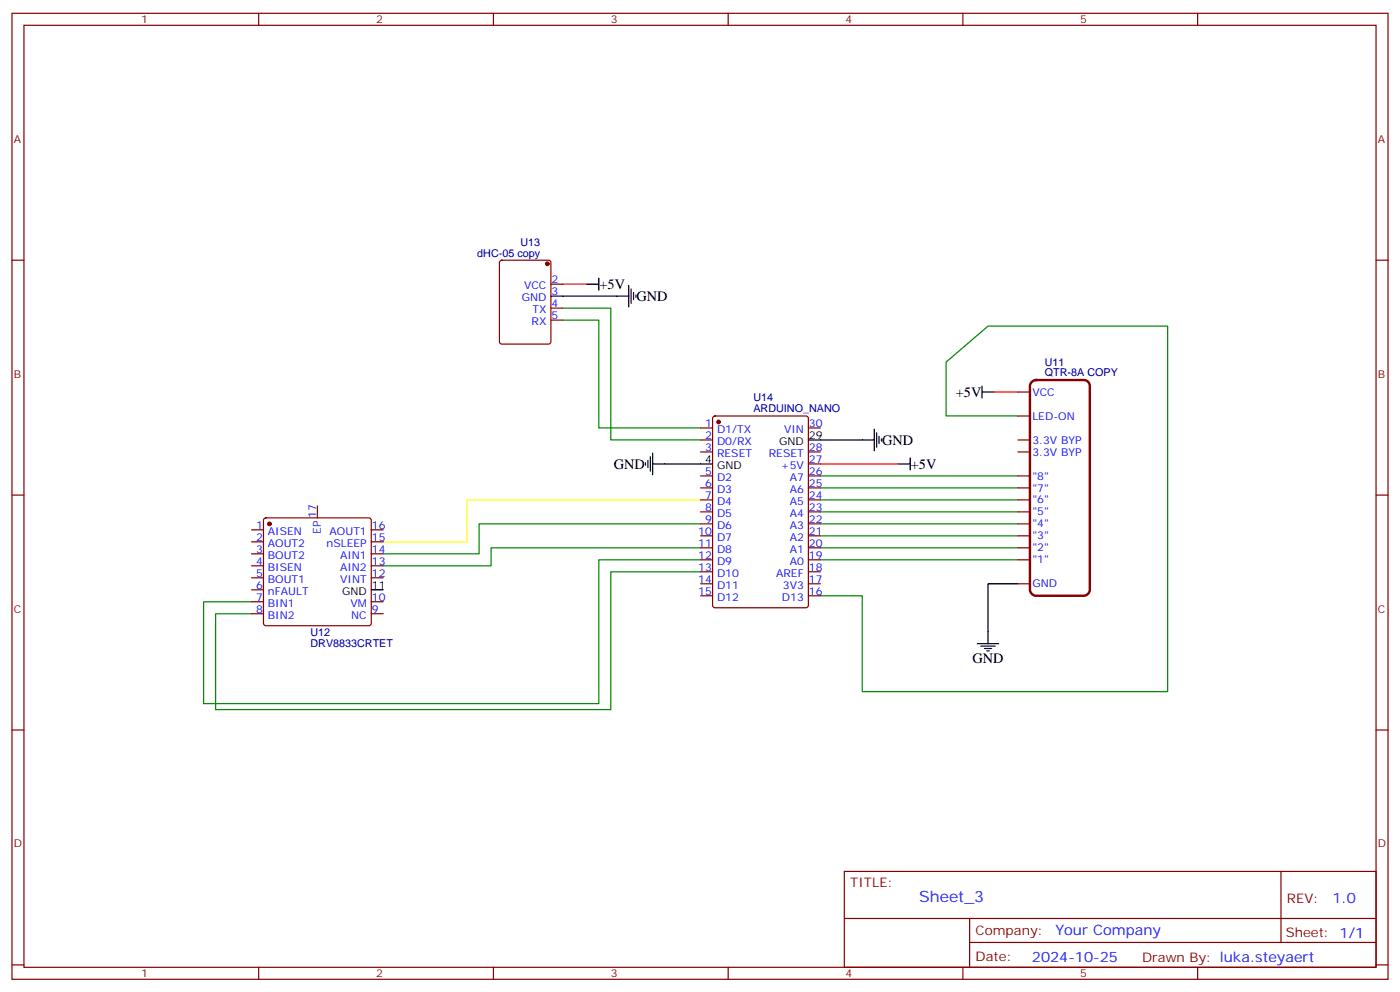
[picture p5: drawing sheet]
<svg xmlns="http://www.w3.org/2000/svg" width="412mm" height="292mm" viewBox="0 0 412 292" stroke-linecap="round" stroke-linejoin="round" font-family="sans-serif">
<g fill="none" stroke="#870000" stroke-width=".35">
<path d="M3.5 3.9h405.4v284.4h-405.4zM7.1 7.4h398.2v277.3h-398.2zM76.2 3.9v3.5M145.3 3.9v3.5M214.5 3.9v3.5M283.6 3.9v3.5M352.8 3.9v3.5M3.5 76.6h3.6M147.3 76.8l.5-.2h13.8l.6 .4 .1 23.6-.5 .6-14 .1-.6-.5-.1-23.5zM405.3 76.6h3.6M162.3 83.6h3.5M162.3 90.7h3.5"/>
<path d="M162.3 94.2h3.5M299.9 115.4h3.5M206.4 133h3.5M206.4 129.5h3.5M206.4 126h3.5M210.1 122.7l.5-.3h26.8l.7 .5v55.3l-.4 .6-27.1 .1-.6-.5-.1-55.2zM238.1 133h3.6M238.1 126h3.6M238.1 136.6h3.6M299.9 133h3.5M299.9 129.5h3.5M299.9 122.4h3.5"/>
<path d="M3.5 145.7h3.6M74.1 156h3.5M74.1 159.5h3.5M77.8 152.6l.5-.2h30.4l.5 .2 .2 .5v30.4l-.3 .5-.4 .2h-30.4l-.5-.2-.2-.5v-30.4zM93.5 148.9v3.5M109.4 156h3.5M109.4 159.5h3.5M206.4 157.7h3.5M206.4 154.2h3.5M206.4 150.7h3.5M206.4 147.1h3.5M206.4 143.6h3.5"/>
<path d="M206.4 140.1h3.5M238.1 157.7h3.6M238.1 154.2h3.6M238.1 150.7h3.6M238.1 147.1h3.6M238.1 143.6h3.6M238.1 140.1h3.6M299.9 157.7h3.5M299.9 154.2h3.5M299.9 150.7h3.5M299.9 147.1h3.5M299.9 143.6h3.5"/>
<path d="M299.9 140.1h3.5M405.3 145.7h3.6M74.1 163h3.5M74.1 166.5h3.5M74.1 170.1h3.5M74.1 173.6h3.5M74.1 177.1h3.5M109.4 163h3.5M109.4 166.5h3.5M109.4 170.1h3.5M109.4 177.1h3.5M206.4 171.8h3.5"/>
<path d="M206.4 164.8h3.5M206.4 161.3h3.5M206.4 168.3h3.5M206.4 175.4h3.5M238.1 171.8h3.6M238.1 164.8h3.6M238.1 161.3h3.6M238.1 168.3h3.6M238.1 175.4h3.6M299.9 171.8h3.5M299.9 164.8h3.5M299.9 161.3h3.5"/>
<path d="M74.1 180.7h3.5M109.4 180.7h3.5M3.5 214.9h3.6M405.3 214.9h3.6M248.7 256.5h156.6v28.2h-156.6zM377.3 256.5v20.9M248.7 270.4h156.5M285.6 277.4h119.6M285.6 270.4v14.1M3.5 284h3.6M76.2 284.7v3.6M145.3 284.7v3.6"/>
<path d="M214.5 284.7v3.6M283.6 284.7v3.6M352.8 284.7v3.6M405.3 284h3.6"/>
</g>
<g fill="none" stroke="#008700" stroke-width=".35">
<path d="M165.8 90.7h14.1v38.8h26.5M165.8 94.2h10.6v31.8h30M299.9 122.4h-21.2v-15.8l12.3-10.6h53v107.6h-90v-28.2h-12.3M206.4 154.2h-65.3v8.8h-28.2M241.7 140.1h58.2M241.7 143.6h58.2M241.7 147.1h58.2M241.7 150.7h58.2M241.7 154.2h58.2M241.7 157.7h58.2M206.4 161.3h-61.8v5.2h-31.7M206.4 168.3h-26.5v40.6h-116.4v-28.2h10.6"/>
<path d="M206.4 164.8h-30v42.3h-116.4v-30h14.1M241.7 161.3h58.2M241.7 164.8h58.2"/>
</g>
<path d="M206.4 147.1h-68.8v12.4h-24.7" fill="none" stroke="#ff0" stroke-width=".35"/>
<path d="M165.8 83.6h7.1M292.8 115.4h7.1M241.7 136.6h22.9" fill="none" stroke="#f00" stroke-width=".35"/>
<g fill="none" stroke="#000" stroke-width=".35">
<path d="M162.3 87.2h22.9M172.9 83.6h3.5M176.4 81.9v3.5M185.2 84v6.3M185.9 85.1v4.2M186.6 86.1v2.1M187.3 86.8v.7M289.3 115.4h3.5M289.3 113.6v3.6M190.1 136.2v.7M190.9 135.5v2.1M191.6 134.4v4.3"/>
<path d="M192.3 136.6h17.6M192.3 133.4v6.3M238.1 129.5h19.4M257.5 126.3v6.4M258.2 127.4v4.2M258.9 128.4v2.2M259.6 129.2v.7M264.6 136.6h3.5M268.1 134.8v3.5M109.4 173.6h3.5M299.9 171.8h-8.9v17.7M287.9 189.5h6.3"/>
<path d="M288.9 190.2h4.3M290 190.9h2.1M290.7 191.6h.7"/>
</g>
<path d="M304 112.4l1.2-.5h14.1a1.76 1.76 0 0 1 1.7 1.7v60a1.89 1.89 0 0 1-1.7 1.8h-14.1a1.89 1.89 0 0 1-1.8-1.8v-60z" fill="none" stroke="#870000" stroke-width=".71"/>
<g fill="#870000" stroke="#870000" stroke-width=".35">
<circle cx="79.4" cy="154.2" r=".53"/>
<circle cx="161.2" cy="77.6" r=".53"/>
<circle cx="211.7" cy="124.2" r=".53"/>
</g>
<text font-size="4.6" fill="#00f" x="270.8" y="265.5">Sheet_3</text>
<g font-size="4.2">
<text x="176.6" y="85.1">+5V</text>
<text x="187.5" y="88.6">GND</text>
<text x="281.5" y="116.8">+5V</text>
<text x="259.8" y="130.9">GND</text>
<text x="180.8" y="138">GND</text>
<text x="268.3" y="138">+5V</text>
<text x="286.5" y="195.1">GND</text>
</g>
<g font-size="4.2" fill="#00f">
<text x="392.5" y="265.8">1.0</text>
<text x="310.9" y="275.3">Your Company</text>
<text x="304" y="283.1">2024-10-25</text>
</g>
<g font-size="3.9" fill="#800">
<text x="250.5" y="261.1">TITLE:</text>
<text x="379.1" y="265.8">REV:</text>
<text x="287.4" y="275.3">Company:</text>
<text x="378.7" y="275.9">Sheet: 1/1</text>
<text x="287.4" y="283">Date:</text>
<text x="336.4" y="283.1">Drawn By: luka.steyaert</text>
</g>
<g font-size="3.2" fill="#800">
<text x="41.6" y="6.9">1</text>
<text x="110.8" y="6.9">2</text>
<text x="179.9" y="6.9">3</text>
<text x="249.1" y="6.9">4</text>
<text x="318.2" y="6.9">5</text>
<text x="4.1" y="42">A</text>
<text x="405.9" y="42">A</text>
<text x="4.1" y="111.2">B</text>
<text x="405.9" y="111.2">B</text>
<text x="4.1" y="180.3">C</text>
<text x="405.9" y="180.3">C</text>
<text x="4.1" y="249.4">D</text>
<text x="405.9" y="249.4">D</text>
<text x="41.6" y="287.7">1</text>
<text x="110.8" y="287.7">2</text>
<text x="179.9" y="287.7">3</text>
<text x="249.1" y="287.7">4</text>
<text x="318.2" y="287.7">5</text>
</g>
<g font-size="3.2" fill="#000080">
<text x="140.6" y="75.5">dHC-05 copy</text>
<text x="153.3" y="72.3">U13</text>
<text x="307.8" y="107.6">U11</text>
<text x="307.8" y="110.8">QTR-8A COPY</text>
<text x="221.9" y="118.1">U14</text>
<text x="221.9" y="121.2">ARDUINO_NANO</text>
<text x="91.4" y="190.3">DRV8833CRTET</text>
<text x="91.4" y="187.1">U12</text>
</g>
<g font-size="3.2" fill="#00f">
<text x="162.5" y="83.3">2</text>
<text x="153.7" y="88.6">GND</text>
<text x="154.4" y="85.1">VCC</text>
<text x="162.5" y="86.8">3</text>
<text x="156.6" y="95.6">RX</text>
<text x="156.8" y="92.1">TX</text>
<text x="162.5" y="90.3">4</text>
<text x="162.5" y="93.9">5</text>
<text x="304.1" y="116.5">VCC</text>
<text x="207.7" y="125.6">1</text>
<text x="238.3" y="125.6">30</text>
<text x="304.1" y="123.5">LED-ON</text>
<text x="207.7" y="129.2">2</text>
<text x="211.2" y="127.4">D1/TX</text>
<text x="211.2" y="130.9">D0/RX</text>
<text x="230.9" y="127.4">VIN</text>
<text x="304.1" y="130.6">3.3V BYP</text>
<text x="207.7" y="132.7">3</text>
<text x="211.2" y="134.4">RESET</text>
<text x="226.5" y="134.4">RESET</text>
<text x="230" y="138">+5V</text>
<text x="238.3" y="136.2">27</text>
<text x="238.3" y="132.7">28</text>
<text x="304.1" y="134.1">3.3V BYP</text>
<text x="207.7" y="139.7">5</text>
<text x="207.7" y="143.3">6</text>
<text x="211.2" y="141.5">D2</text>
<text x="232.6" y="141.5">A7</text>
<text x="238.3" y="143.3">25</text>
<text x="238.3" y="139.7">26</text>
<text x="304.1" y="141.1">&quot;8&quot;</text>
<text x="207.7" y="146.8">7</text>
<text x="211.2" y="145">D3</text>
<text x="211.2" y="148.6">D4</text>
<text x="232.6" y="148.6">A5</text>
<text x="232.6" y="145">A6</text>
<text x="238.3" y="146.8">24</text>
<text x="304.1" y="148.2">&quot;6&quot;</text>
<text x="304.1" y="144.7">&quot;7&quot;</text>
<text x="75.4" y="155.6">1</text>
<text x="93.1" y="152.4" transform="rotate(-90 93.1 152.4)">17</text>
<text x="109.5" y="155.6">16</text>
<text x="207.7" y="150.3">8</text>
<text x="207.7" y="153.8">9</text>
<text x="211.2" y="152.1">D5</text>
<text x="211.2" y="155.6">D6</text>
<text x="232.6" y="155.6">A3</text>
<text x="232.6" y="152.1">A4</text>
<text x="238.3" y="153.8">22</text>
<text x="238.3" y="150.3">23</text>
<text x="304.1" y="155.3">&quot;4&quot;</text>
<text x="304.1" y="151.7">&quot;5&quot;</text>
<text x="75.4" y="159.1">2</text>
<text x="78.9" y="157.4">AISEN</text>
<text x="78.9" y="160.9">AOUT2</text>
<text x="94.5" y="157.1" transform="rotate(-90 94.5 157.1)">EP</text>
<text x="96.2" y="160.9">nSLEEP</text>
<text x="97.1" y="157.4">AOUT1</text>
<text x="109.5" y="159.1">15</text>
<text x="205.7" y="157.4">10</text>
<text x="205.7" y="160.9">11</text>
<text x="211.2" y="159.1">D7</text>
<text x="232.6" y="159.1">A2</text>
<text x="238.3" y="160.9">20</text>
<text x="238.3" y="157.4">21</text>
<text x="304.1" y="158.8">&quot;3&quot;</text>
<text x="75.4" y="162.7">3</text>
<text x="75.4" y="166.2">4</text>
<text x="78.9" y="164.4">BOUT2</text>
<text x="78.9" y="168">BISEN</text>
<text x="100.2" y="168">AIN2</text>
<text x="100.2" y="164.4">AIN1</text>
<text x="109.5" y="166.2">13</text>
<text x="109.5" y="162.7">14</text>
<text x="205.7" y="164.4">12</text>
<text x="205.7" y="168">13</text>
<text x="211.2" y="162.7">D8</text>
<text x="211.2" y="166.2">D9</text>
<text x="232.6" y="166.2">A0</text>
<text x="232.6" y="162.7">A1</text>
<text x="238.3" y="168">18</text>
<text x="238.3" y="164.4">19</text>
<text x="304.1" y="165.8">&quot;1&quot;</text>
<text x="304.1" y="162.3">&quot;2&quot;</text>
<text x="75.4" y="169.7">5</text>
<text x="75.4" y="173.2">6</text>
<text x="78.9" y="171.5">BOUT1</text>
<text x="100.2" y="171.5">VINT</text>
<text x="109.5" y="169.7">12</text>
<text x="205.7" y="171.5">14</text>
<text x="211.2" y="169.7">D10</text>
<text x="211.2" y="173.2">D11</text>
<text x="228.6" y="169.7">AREF</text>
<text x="230.6" y="173.2">3V3</text>
<text x="238.3" y="171.5">17</text>
<text x="304.1" y="172.9">GND</text>
<text x="75.4" y="176.8">7</text>
<text x="78.9" y="175">nFAULT</text>
<text x="78.9" y="178.5">BIN1</text>
<text x="103.2" y="178.5">VM</text>
<text x="109.5" y="176.8">10</text>
<text x="205.7" y="175">15</text>
<text x="211.2" y="176.8">D12</text>
<text x="230.3" y="176.8">D13</text>
<text x="238.3" y="175">16</text>
<text x="75.4" y="180.3">8</text>
<text x="78.9" y="182.1">BIN2</text>
<text x="103.5" y="182.1">NC</text>
<text x="109.5" y="180.3">9</text>
</g>
<g font-size="3.2">
<text x="229.5" y="130.9">GND</text>
<text x="238.3" y="129.2">29</text>
<text x="207.7" y="136.2">4</text>
<text x="211.2" y="138">GND</text>
<text x="109.5" y="173.2">11</text>
<text x="100.8" y="175">GND</text>
</g>
</svg>
